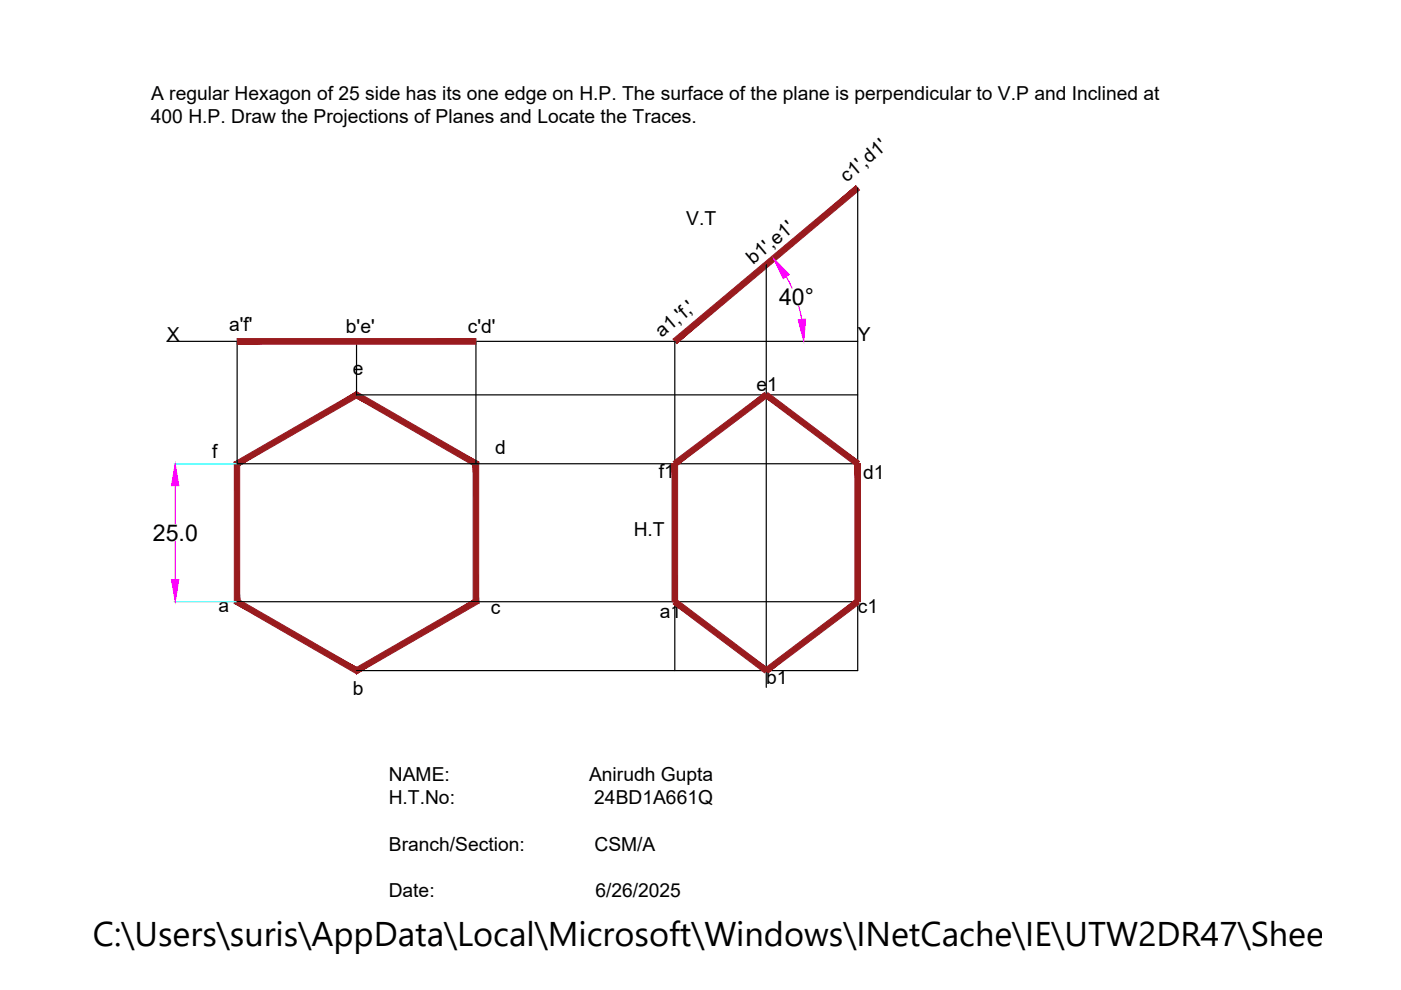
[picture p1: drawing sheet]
<svg xmlns="http://www.w3.org/2000/svg" width="297mm" height="210mm" viewBox="0 0 297 210" stroke-linecap="round" stroke-linejoin="round" font-family="sans-serif">
<!-- layer: 0 -->
<path d="M181.8 39.8v102.4h-106.2M162.5 56.1v89.6M35.4 72.4h146.4M50.3 72.4v25.9h132.1M75.6 72.4v11.3h106.2M100.9 72.4v25.9M143.1 72.4v69.8M50.3 127.6h131.5" fill="none" stroke="#000" stroke-width=".25"/>
<g fill="#991b1e" stroke="#991b1e" stroke-width=".21">
<path d="M49.7 127.9l25.9 13.6-24.8-14.3zM49.7 127.9l25.9 13.6v1.4zM75.6 141.5v1.4l24.7-15.7zM75.6 142.9l24.7-15.7 1.2 .7zM100.3 98.7v28.5l1.2 .7zM100.3 98.7l1.2-.7v29.9zM75.6 84.4l24.7 14.3 1.2-.7zM75.6 83l25.9 15-25.9-13.6zM50.8 98.7l24.8-14.3v-1.4zM49.7 98l25.9-15-24.8 15.7zM49.7 98l1.1 29.2v-28.5zM49.7 98l1.1 29.2-1.1 .7z"/>
<path d="M50.3 71.8v1.2l50.6-1.2zM50.3 73l50.6-1.2v1.2z"/>
<path d="M142.7 71.9l.8 .9 38-33.4zM143.5 72.8l38-33.4 .7 .9z"/>
<path d="M142.7 97.9l.7 .9 18.7-15.5zM143.4 98.8l18.7-15.5 .7 .9z"/>
<path d="M162.8 83.3l-.7 .9 20.1 13.7zM162.1 84.2l20.1 13.7-.7 .9z"/>
<path d="M181.3 98.3l1.1 29.3v-29.3zM181.3 98.3l1.1 29.3h-1.1z"/>
<path d="M162.8 142.6l19.4-14.6-.7-.9zM162.1 141.7l19.4-14.6-18.7 15.5z"/>
<path d="M142.7 128l19.4 14.6 .7-.9zM143.4 127.1l19.4 14.6-20.1-13.7z"/>
<path d="M142.5 98.3v29.3h1.2zM142.5 98.3h1.2v29.3z"/>
</g>
<path d="M36.9 98.3h13.3M36.9 127.6h13.3" fill="none" stroke="#0ff" stroke-width=".25"/>
<path d="M166.7 58.6l1.3 2.5M169.3 64.9l.7 2.8M37.2 103v8M37.2 114.8v8.1" fill="none" stroke="#f0f" stroke-width=".25"/>
<g fill="#f0f" stroke="#f0f" stroke-width=".21">
<path d="M37.2 98.3l.7 4.7h-1.5z"/>
<path d="M36.4 122.9h1.5l-.7 4.7z"/>
<path d="M169.2 67.8l1.6-.2-.4 4.8z"/>
<path d="M164 54.8l3.3 3.4-1.2 .9z"/>
</g>
<text font-size="7.3" x="19.7" y="200.6">C:\Users\suris\AppData\Local\Microsoft\Windows\INetCache\IE\UTW2DR47\Sheet-6A[1</text>
<g font-size="4.9">
<text x="165.2" y="64.8">40°</text>
<text x="32.4" y="114.7">25.0</text>
</g>
<g font-size="4.1">
<text x="32" y="21.2">A regular Hexagon of 25 side has its one edge on H.P. The surface of the plane is perpendicular to V.P and Inclined at</text>
<text x="32" y="26.1">400 H.P. Draw the Projections of Planes and Locate the Traces.</text>
<text x="179.5" y="38.8" transform="rotate(-40 179.5 38.8)">c1',d1'</text>
<text x="145.5" y="47.8">V.T</text>
<text x="159.7" y="56.2" transform="rotate(-40 159.7 56.2)">b1',e1'</text>
<text x="48.6" y="70.1">a'f'</text>
<text x="73.3" y="70.7">b'e'</text>
<text x="99.2" y="70.7">c'd'</text>
<text x="140.3" y="71.7" transform="rotate(-40 140.3 71.7)">a1,'f,'</text>
<text x="35.4" y="72.4">X</text>
<text x="181.8" y="72.4">Y</text>
<text x="74.8" y="79.4">e</text>
<text x="160.4" y="83">e1</text>
<text x="45" y="97.1">f</text>
<text x="105" y="96.2">d</text>
<text x="139.7" y="101.4">f1</text>
<text x="183" y="101.5">d1</text>
<text x="134.4" y="113.6">H.T</text>
<text x="46.3" y="129.8">a</text>
<text x="104.1" y="130.3">c</text>
<text x="139.9" y="131.1">a1</text>
<text x="181.8" y="130">c1</text>
<text x="74.8" y="147.3">b</text>
<text x="162.5" y="144.9">b1</text>
<text x="82.5" y="165.6">NAME:</text>
<text x="124.9" y="165.6">Anirudh Gupta</text>
<text x="82.4" y="170.5">H.T.No:</text>
<text x="126" y="170.5">24BD1A661Q</text>
<text x="82.5" y="180.4">Branch/Section:</text>
<text x="126" y="180.4">CSM/A</text>
<text x="82.4" y="190.1">Date:</text>
<text x="126.2" y="190.1">6/26/2025</text>
</g>
</svg>
